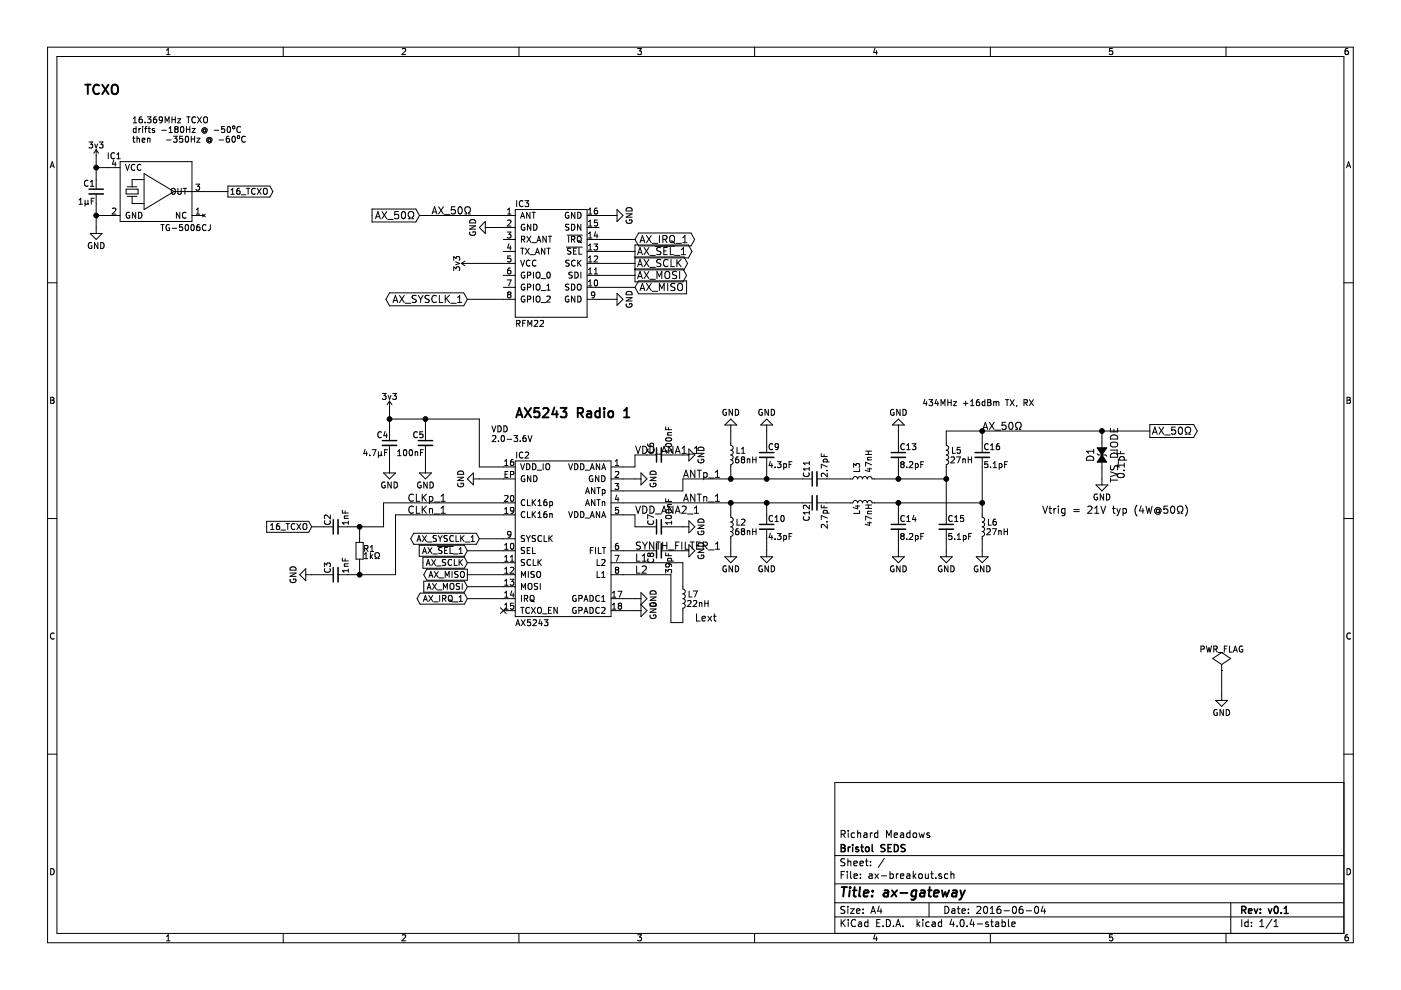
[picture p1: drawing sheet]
EESchema Schematic File Version 2
LIBS:power
LIBS:ax-breakout-cache
EELAYER 25 0
EELAYER END
$Descr A4 11693 8268
encoding utf-8
Sheet 1 1
Title "ax-gateway"
Date "2016-06-04"
Rev "v0.1"
Comp "Bristol SEDS"
Comment1 "Richard Meadows"
Comment2 ""
Comment3 ""
Comment4 ""
$EndDescr
$Comp
L C_Small C1
U 1 1
P 800 1600
F 0 "C1" H 810 1670 50  0000 L CNN
F 1 "1µF" H 810 1520 50  0000 L CNN
F 2 "agg:0402" H 800 1600 50  0001 C CNN
F 3 "" H 800 1600 50  0000 C CNN
F 4 "1µF" H 800 1600 60  0001 C CNN "STD.PAS"
	1    800  1600
	-1   0    0    -1  
$EndComp
$Comp
L GND #PWR2
U 1 1
P 800 1900
F 0 "#PWR2" H 800 1650 50  0001 C CNN
F 1 "GND" H 800 1750 50  0000 C CNN
F 2 "" H 800 1900 50  0000 C CNN
F 3 "" H 800 1900 50  0000 C CNN
	1    800  1900
	1    0    0    -1  
$EndComp
Text GLabel 1900 1600 2    50   Output ~ 0
16_TCXO
Text Notes 1100 1200 0    50   ~ 0
16.369MHz TCXO\ndrifts -180Hz @ -50ºC\nthen   -350Hz @ -60ºC
$Comp
L TG-5006CJ IC1
U 1 1
P 1300 1600
F 0 "IC1" H 950 1900 50  0000 C CNN
F 1 "TG-5006CJ" H 1550 1300 50  0000 C CNN
F 2 "rem:TG-5006CJ" H 1300 1600 50  0001 C CNN
F 3 "http://www.farnell.com/datasheets/1804154.pdf" H 1800 1100 50  0001 C CNN
F 4 "2405790" H 1100 1200 60  0001 C CNN "Farnell"
	1    1300 1600
	1    0    0    -1  
$EndComp
$Comp
L GND #PWR8
U 1 1
P 4000 4000
F 0 "#PWR8" H 4000 3750 50  0001 C CNN
F 1 "GND" H 4000 3850 50  0000 C CNN
F 2 "" H 4000 4000 50  0000 C CNN
F 3 "" H 4000 4000 50  0000 C CNN
	1    4000 4000
	0    1    1    0   
$EndComp
$Comp
L C_Small C2
U 1 1
P 2800 4400
F 0 "C2" H 2810 4470 50  0000 L CNN
F 1 "1nF" H 2810 4320 50  0000 L CNN
F 2 "agg:0402" H 2800 4400 50  0001 C CNN
F 3 "" H 2800 4400 50  0000 C CNN
F 4 "1nF" H 2800 4400 60  0001 C CNN "STD.PAS"
	1    2800 4400
	0    -1   -1   0   
$EndComp
$Comp
L C_Small C5
U 1 1
P 3550 3700
F 0 "C5" H 3560 3770 50  0000 L CNN
F 1 "100nF" H 3560 3620 50  0000 L CNN
F 2 "agg:0402" H 3550 3700 50  0001 C CNN
F 3 "" H 3550 3700 50  0000 C CNN
F 4 "100nF" H 3550 3700 60  0001 C CNN "STD.PAS"
	1    3550 3700
	-1   0    0    -1  
$EndComp
$Comp
L GND #PWR6
U 1 1
P 3550 3900
F 0 "#PWR6" H 3550 3650 50  0001 C CNN
F 1 "GND" H 3550 3750 50  0000 C CNN
F 2 "" H 3550 3900 50  0000 C CNN
F 3 "" H 3550 3900 50  0000 C CNN
	1    3550 3900
	1    0    0    -1  
$EndComp
$Comp
L C_Small C4
U 1 1
P 3250 3700
F 0 "C4" H 3260 3770 50  0000 L CNN
F 1 "4.7µF" H 3260 3620 50  0000 L CNN
F 2 "agg:0402" H 3250 3700 50  0001 C CNN
F 3 "" H 3250 3700 50  0000 C CNN
F 4 "4.7µF" H 3250 3700 60  0001 C CNN "STD.PAS"
	1    3250 3700
	-1   0    0    -1  
$EndComp
$Comp
L GND #PWR5
U 1 1
P 3250 3900
F 0 "#PWR5" H 3250 3650 50  0001 C CNN
F 1 "GND" H 3250 3750 50  0000 C CNN
F 2 "" H 3250 3900 50  0000 C CNN
F 3 "" H 3250 3900 50  0000 C CNN
	1    3250 3900
	1    0    0    -1  
$EndComp
Text GLabel 3900 4600 0    50   Input ~ 0
AX_~SEL~_1
Text GLabel 3900 4700 0    50   Input ~ 0
AX_SCLK
Text GLabel 3900 4800 0    50   Output ~ 0
AX_MISO
Text GLabel 3900 4900 0    50   Input ~ 0
AX_MOSI
Text GLabel 3900 5000 0    50   BiDi ~ 0
AX_IRQ_1
$Comp
L L_Small L1
U 1 1
P 6100 3800
F 0 "L1" H 6140 3840 50  0000 L CNN
F 1 "68nH" H 6130 3760 50  0000 L CNN
F 2 "agg:0402" H 6100 3800 50  0001 C CNN
F 3 "" H 6100 3800 50  0000 C CNN
F 4 "68nH" H 6100 3800 60  0001 C CNN "STD.PAS"
	1    6100 3800
	1    0    0    -1  
$EndComp
Text Notes 4300 3500 0    79   ~ 16
AX5243 Radio 1\n
$Comp
L TVS_DIODE D1
U 1 1
P 9200 3700
F 0 "D1" H 9300 3800 60  0000 C CNN
F 1 "TVS_DIODE" H 9300 3600 60  0000 C CNN
F 2 "agg-unchecked:TSLP-2-17" H 9200 3700 60  0001 C CNN
F 3 "http://www.farnell.com/datasheets/1992039.pdf" H 9300 3800 60  0001 C CNN
F 4 "2480929" H 9200 3700 60  0001 C CNN "Farnell"
	1    9200 3700
	0    -1   1    0   
$EndComp
$Comp
L GND #PWR26
U 1 1
P 9200 4000
F 0 "#PWR26" H 9200 3750 50  0001 C CNN
F 1 "GND" H 9200 3850 50  0000 C CNN
F 2 "" H 9200 4000 50  0000 C CNN
F 3 "" H 9200 4000 50  0000 C CNN
	1    9200 4000
	1    0    0    -1  
$EndComp
Text Notes 4100 3700 0    50   ~ 0
VDD\n2.0-3.6V
$Comp
L AX5243 IC2
U 1 1
P 4700 4500
F 0 "IC2" H 4300 5200 50  0000 L CNN
F 1 "AX5243" H 4300 3800 50  0000 L CNN
F 2 "rem:QFN-20-EP-AX" H 4300 3700 50  0001 L CNN
F 3 "" H 4200 5150 50  0001 C CNN
F 4 "2521322" H 4300 3600 50  0001 L CNN "Farnell"
	1    4700 4500
	1    0    0    -1  
$EndComp
$Comp
L GND #PWR12
U 1 1
P 5300 4000
F 0 "#PWR12" H 5300 3750 50  0001 C CNN
F 1 "GND" H 5300 3850 50  0000 C CNN
F 2 "" H 5300 4000 50  0000 C CNN
F 3 "" H 5300 4000 50  0000 C CNN
	1    5300 4000
	0    -1   -1   0   
$EndComp
$Comp
L C_Small C6
U 1 1
P 5500 3800
F 0 "C6" H 5510 3870 50  0000 L CNN
F 1 "100nF" H 5510 3720 50  0000 L CNN
F 2 "agg:0402" H 5500 3800 50  0001 C CNN
F 3 "" H 5500 3800 50  0000 C CNN
F 4 "100nF" H 5500 3800 60  0001 C CNN "STD.PAS"
	1    5500 3800
	0    -1   -1   0   
$EndComp
$Comp
L C_Small C7
U 1 1
P 5500 4400
F 0 "C7" H 5510 4470 50  0000 L CNN
F 1 "100nF" H 5510 4320 50  0000 L CNN
F 2 "agg:0402" H 5500 4400 50  0001 C CNN
F 3 "" H 5500 4400 50  0000 C CNN
F 4 "100nF" H 5500 4400 60  0001 C CNN "STD.PAS"
	1    5500 4400
	0    -1   -1   0   
$EndComp
$Comp
L GND #PWR15
U 1 1
P 5700 3800
F 0 "#PWR15" H 5700 3550 50  0001 C CNN
F 1 "GND" H 5700 3650 50  0000 C CNN
F 2 "" H 5700 3800 50  0000 C CNN
F 3 "" H 5700 3800 50  0000 C CNN
	1    5700 3800
	0    -1   -1   0   
$EndComp
$Comp
L GND #PWR16
U 1 1
P 5700 4400
F 0 "#PWR16" H 5700 4150 50  0001 C CNN
F 1 "GND" H 5700 4250 50  0000 C CNN
F 2 "" H 5700 4400 50  0000 C CNN
F 3 "" H 5700 4400 50  0000 C CNN
	1    5700 4400
	0    -1   -1   0   
$EndComp
$Comp
L C_Small C8
U 1 1
P 5500 4600
F 0 "C8" H 5510 4670 50  0000 L CNN
F 1 "39pF" H 5510 4520 50  0000 L CNN
F 2 "agg:0402" H 5500 4600 50  0001 C CNN
F 3 "" H 5500 4600 50  0000 C CNN
F 4 "39pF" H 5500 4600 60  0001 C CNN "STD.PAS"
	1    5500 4600
	0    -1   1    0   
$EndComp
$Comp
L GND #PWR17
U 1 1
P 5700 4600
F 0 "#PWR17" H 5700 4350 50  0001 C CNN
F 1 "GND" H 5700 4450 50  0000 C CNN
F 2 "" H 5700 4600 50  0000 C CNN
F 3 "" H 5700 4600 50  0000 C CNN
	1    5700 4600
	0    -1   -1   0   
$EndComp
$Comp
L GND #PWR13
U 1 1
P 5300 5000
F 0 "#PWR13" H 5300 4750 50  0001 C CNN
F 1 "GND" H 5300 4850 50  0000 C CNN
F 2 "" H 5300 5000 50  0000 C CNN
F 3 "" H 5300 5000 50  0000 C CNN
	1    5300 5000
	0    -1   -1   0   
$EndComp
$Comp
L GND #PWR14
U 1 1
P 5300 5100
F 0 "#PWR14" H 5300 4850 50  0001 C CNN
F 1 "GND" H 5300 4950 50  0000 C CNN
F 2 "" H 5300 5100 50  0000 C CNN
F 3 "" H 5300 5100 50  0000 C CNN
	1    5300 5100
	0    -1   -1   0   
$EndComp
$Comp
L L_Small L2
U 1 1
P 6100 4400
F 0 "L2" H 6140 4440 50  0000 L CNN
F 1 "68nH" H 6130 4360 50  0000 L CNN
F 2 "agg:0402" H 6100 4400 50  0001 C CNN
F 3 "" H 6100 4400 50  0000 C CNN
F 4 "68nH" H 6100 4400 60  0001 C CNN "STD.PAS"
	1    6100 4400
	1    0    0    -1  
$EndComp
$Comp
L C_Small C12
U 1 1
P 6800 4200
F 0 "C12" H 6810 4270 50  0000 L CNN
F 1 "2.7pF" H 6810 4120 50  0000 L CNN
F 2 "agg:0402" H 6800 4200 50  0001 C CNN
F 3 "" H 6800 4200 50  0000 C CNN
F 4 "2.7pF" H 6800 4200 60  0001 C CNN "STD.PAS"
	1    6800 4200
	0    -1   1    0   
$EndComp
$Comp
L C_Small C11
U 1 1
P 6800 4000
F 0 "C11" H 6810 4070 50  0000 L CNN
F 1 "2.7pF" H 6810 3920 50  0000 L CNN
F 2 "agg:0402" H 6800 4000 50  0001 C CNN
F 3 "" H 6800 4000 50  0000 C CNN
F 4 "2.7pF" H 6800 4000 60  0001 C CNN "STD.PAS"
	1    6800 4000
	0    -1   -1   0   
$EndComp
Text Label 5700 4000 0    60   ~ 0
ANTp_1
Text Label 5700 4200 0    60   ~ 0
ANTn_1
$Comp
L L_Small L3
U 1 1
P 7200 4000
F 0 "L3" H 7250 4050 50  0000 L CNN
F 1 "47nH" H 7250 3950 50  0000 L CNN
F 2 "agg:0402" H 7200 4000 50  0001 C CNN
F 3 "" H 7200 4000 50  0000 C CNN
F 4 "47nH" H 7200 4000 60  0001 C CNN "STD.PAS"
	1    7200 4000
	0    -1   -1   0   
$EndComp
$Comp
L L_Small L4
U 1 1
P 7200 4200
F 0 "L4" H 7100 4250 50  0000 L CNN
F 1 "47nH" H 7000 4150 50  0000 L CNN
F 2 "agg:0402" H 7200 4200 50  0001 C CNN
F 3 "" H 7200 4200 50  0000 C CNN
F 4 "47nH" H 7200 4200 60  0001 C CNN "STD.PAS"
	1    7200 4200
	0    -1   -1   0   
$EndComp
$Comp
L C_Small C14
U 1 1
P 7500 4400
F 0 "C14" H 7510 4470 50  0000 L CNN
F 1 "8.2pF" H 7510 4320 50  0000 L CNN
F 2 "agg:0402" H 7500 4400 50  0001 C CNN
F 3 "" H 7500 4400 50  0000 C CNN
F 4 "8.2pF" H 7500 4400 60  0001 C CNN "STD.PAS"
	1    7500 4400
	1    0    0    -1  
$EndComp
$Comp
L C_Small C13
U 1 1
P 7500 3800
F 0 "C13" H 7510 3870 50  0000 L CNN
F 1 "8.2pF" H 7510 3720 50  0000 L CNN
F 2 "agg:0402" H 7500 3800 50  0001 C CNN
F 3 "" H 7500 3800 50  0000 C CNN
F 4 "8.2pF" H 7500 3800 60  0001 C CNN "STD.PAS"
	1    7500 3800
	1    0    0    -1  
$EndComp
$Comp
L GND #PWR19
U 1 1
P 6100 4600
F 0 "#PWR19" H 6100 4350 50  0001 C CNN
F 1 "GND" H 6100 4450 50  0000 C CNN
F 2 "" H 6100 4600 50  0000 C CNN
F 3 "" H 6100 4600 50  0000 C CNN
	1    6100 4600
	1    0    0    -1  
$EndComp
$Comp
L GND #PWR23
U 1 1
P 7500 4600
F 0 "#PWR23" H 7500 4350 50  0001 C CNN
F 1 "GND" H 7500 4450 50  0000 C CNN
F 2 "" H 7500 4600 50  0000 C CNN
F 3 "" H 7500 4600 50  0000 C CNN
	1    7500 4600
	1    0    0    -1  
$EndComp
$Comp
L GND #PWR22
U 1 1
P 7500 3600
F 0 "#PWR22" H 7500 3350 50  0001 C CNN
F 1 "GND" H 7500 3450 50  0000 C CNN
F 2 "" H 7500 3600 50  0000 C CNN
F 3 "" H 7500 3600 50  0000 C CNN
	1    7500 3600
	-1   0    0    1   
$EndComp
$Comp
L GND #PWR18
U 1 1
P 6100 3600
F 0 "#PWR18" H 6100 3350 50  0001 C CNN
F 1 "GND" H 6100 3450 50  0000 C CNN
F 2 "" H 6100 3600 50  0000 C CNN
F 3 "" H 6100 3600 50  0000 C CNN
	1    6100 3600
	-1   0    0    1   
$EndComp
$Comp
L C_Small C15
U 1 1
P 7900 4400
F 0 "C15" H 7910 4470 50  0000 L CNN
F 1 "5.1pF" H 7910 4320 50  0000 L CNN
F 2 "agg:0402" H 7900 4400 50  0001 C CNN
F 3 "" H 7900 4400 50  0000 C CNN
F 4 "5.1pF" H 7900 4400 60  0001 C CNN "STD.PAS"
	1    7900 4400
	1    0    0    -1  
$EndComp
$Comp
L L_Small L5
U 1 1
P 7900 3800
F 0 "L5" H 7940 3840 50  0000 L CNN
F 1 "27nH" H 7930 3760 50  0000 L CNN
F 2 "agg:0402" H 7900 3800 50  0001 C CNN
F 3 "" H 7900 3800 50  0000 C CNN
F 4 "27nH" H 7900 3800 60  0001 C CNN "STD.PAS"
	1    7900 3800
	1    0    0    -1  
$EndComp
$Comp
L L_Small L6
U 1 1
P 8200 4400
F 0 "L6" H 8240 4440 50  0000 L CNN
F 1 "27nH" H 8230 4360 50  0000 L CNN
F 2 "agg:0402" H 8200 4400 50  0001 C CNN
F 3 "" H 8200 4400 50  0000 C CNN
F 4 "27nH" H 8200 4400 60  0001 C CNN "STD.PAS"
	1    8200 4400
	1    0    0    -1  
$EndComp
$Comp
L C_Small C16
U 1 1
P 8200 3800
F 0 "C16" H 8210 3870 50  0000 L CNN
F 1 "5.1pF" H 8210 3720 50  0000 L CNN
F 2 "agg:0402" H 8200 3800 50  0001 C CNN
F 3 "" H 8200 3800 50  0000 C CNN
F 4 "5.1pF" H 8200 3800 60  0001 C CNN "STD.PAS"
	1    8200 3800
	1    0    0    -1  
$EndComp
$Comp
L GND #PWR24
U 1 1
P 7900 4600
F 0 "#PWR24" H 7900 4350 50  0001 C CNN
F 1 "GND" H 7900 4450 50  0000 C CNN
F 2 "" H 7900 4600 50  0000 C CNN
F 3 "" H 7900 4600 50  0000 C CNN
	1    7900 4600
	1    0    0    -1  
$EndComp
$Comp
L GND #PWR25
U 1 1
P 8200 4600
F 0 "#PWR25" H 8200 4350 50  0001 C CNN
F 1 "GND" H 8200 4450 50  0000 C CNN
F 2 "" H 8200 4600 50  0000 C CNN
F 3 "" H 8200 4600 50  0000 C CNN
	1    8200 4600
	1    0    0    -1  
$EndComp
$Comp
L R_Small R1
U 1 1
P 3000 4600
F 0 "R1" H 3030 4620 50  0000 L CNN
F 1 "1kΩ" H 3030 4560 50  0000 L CNN
F 2 "agg:0402" H 3000 4600 50  0001 C CNN
F 3 "" H 3000 4600 50  0000 C CNN
F 4 "1kΩ" H 3000 4600 60  0001 C CNN "STD.PAS"
	1    3000 4600
	1    0    0    -1  
$EndComp
$Comp
L C_Small C3
U 1 1
P 2800 4800
F 0 "C3" H 2810 4870 50  0000 L CNN
F 1 "1nF" H 2810 4720 50  0000 L CNN
F 2 "agg:0402" H 2800 4800 50  0001 C CNN
F 3 "" H 2800 4800 50  0000 C CNN
F 4 "1nF" H 2800 4800 60  0001 C CNN "STD.PAS"
	1    2800 4800
	0    -1   -1   0   
$EndComp
$Comp
L GND #PWR3
U 1 1
P 2600 4800
F 0 "#PWR3" H 2600 4550 50  0001 C CNN
F 1 "GND" H 2600 4650 50  0000 C CNN
F 2 "" H 2600 4800 50  0000 C CNN
F 3 "" H 2600 4800 50  0000 C CNN
	1    2600 4800
	0    1    1    0   
$EndComp
Text Label 3400 4300 0    60   ~ 0
CLKn_1
Text Label 3400 4200 0    60   ~ 0
CLKp_1
Text GLabel 4000 4500 0    50   BiDi ~ 0
AX_SYSCLK_1
Text Label 5300 3800 0    60   ~ 0
VDD_ANA1_1
Text Label 5300 4300 0    60   ~ 0
VDD_ANA2_1
Text Label 5300 4600 0    60   ~ 0
SYNTH_FILTER_1
Text GLabel 2600 4400 0    50   Input ~ 0
16_TCXO
NoConn ~ 4200 5100
$Comp
L 3v3 #PWR4
U 1 1
P 3250 3400
F 0 "#PWR4" H 3250 3510 50  0001 L CNN
F 1 "3v3" H 3250 3490 50  0000 C CNN
F 2 "" H 3250 3400 60  0000 C CNN
F 3 "" H 3250 3400 60  0000 C CNN
	1    3250 3400
	1    0    0    -1  
$EndComp
$Comp
L 3v3 #PWR1
U 1 1
P 800 1300
F 0 "#PWR1" H 800 1410 50  0001 L CNN
F 1 "3v3" H 800 1390 50  0000 C CNN
F 2 "" H 800 1300 60  0000 C CNN
F 3 "" H 800 1300 60  0000 C CNN
	1    800  1300
	1    0    0    -1  
$EndComp
Text Notes 700  800  0    79   ~ 16
TCXO
$Comp
L C_Small C10
U 1 1
P 6400 4400
F 0 "C10" H 6410 4470 50  0000 L CNN
F 1 "4.3pF" H 6410 4320 50  0000 L CNN
F 2 "agg:0402" H 6400 4400 50  0001 C CNN
F 3 "" H 6400 4400 50  0000 C CNN
F 4 "4.3pF" H 6400 4400 60  0001 C CNN "STD.PAS"
	1    6400 4400
	1    0    0    -1  
$EndComp
$Comp
L C_Small C9
U 1 1
P 6400 3800
F 0 "C9" H 6410 3870 50  0000 L CNN
F 1 "4.3pF" H 6410 3720 50  0000 L CNN
F 2 "agg:0402" H 6400 3800 50  0001 C CNN
F 3 "" H 6400 3800 50  0000 C CNN
F 4 "4.3pF" H 6400 3800 60  0001 C CNN "STD.PAS"
	1    6400 3800
	1    0    0    -1  
$EndComp
$Comp
L GND #PWR20
U 1 1
P 6400 3600
F 0 "#PWR20" H 6400 3350 50  0001 C CNN
F 1 "GND" H 6400 3450 50  0000 C CNN
F 2 "" H 6400 3600 50  0000 C CNN
F 3 "" H 6400 3600 50  0000 C CNN
	1    6400 3600
	-1   0    0    1   
$EndComp
$Comp
L GND #PWR21
U 1 1
P 6400 4600
F 0 "#PWR21" H 6400 4350 50  0001 C CNN
F 1 "GND" H 6400 4450 50  0000 C CNN
F 2 "" H 6400 4600 50  0000 C CNN
F 3 "" H 6400 4600 50  0000 C CNN
	1    6400 4600
	1    0    0    -1  
$EndComp
$Comp
L PWR_FLAG #FLG1
U 1 1
P 10200 5600
F 0 "#FLG1" H 10200 5695 50  0001 C CNN
F 1 "PWR_FLAG" H 10200 5780 50  0000 C CNN
F 2 "" H 10200 5600 50  0000 C CNN
F 3 "" H 10200 5600 50  0000 C CNN
	1    10200 5600
	1    0    0    -1  
$EndComp
$Comp
L GND #PWR27
U 1 1
P 10200 5800
F 0 "#PWR27" H 10200 5550 50  0001 C CNN
F 1 "GND" H 10200 5650 50  0000 C CNN
F 2 "" H 10200 5800 50  0000 C CNN
F 3 "" H 10200 5800 50  0000 C CNN
	1    10200 5800
	1    0    0    -1  
$EndComp
Text Notes 7700 3400 0    50   ~ 0
434MHz +16dBm TX, RX
Text Label 8200 3600 0    60   ~ 0
AX_50Ω
$Comp
L RFM22 IC3
U 1 1
P 4600 2200
F 0 "IC3" H 4300 2700 50  0000 L CNN
F 1 "RFM22" H 4300 1700 50  0000 L CNN
F 2 "rfm22_compat:RFM22_COMPATIBLE" H 4300 1600 50  0001 L CNN
F 3 "https://www.sparkfun.com/datasheets/Wireless/General/RFM22.PDF" H 4300 1500 50  0001 L CNN
	1    4600 2200
	1    0    0    -1  
$EndComp
$Comp
L GND #PWR9
U 1 1
P 4100 1900
F 0 "#PWR9" H 4100 1650 50  0001 C CNN
F 1 "GND" H 4100 1750 50  0000 C CNN
F 2 "" H 4100 1900 50  0000 C CNN
F 3 "" H 4100 1900 50  0000 C CNN
	1    4100 1900
	0    1    1    0   
$EndComp
$Comp
L GND #PWR10
U 1 1
P 5100 1800
F 0 "#PWR10" H 5100 1550 50  0001 C CNN
F 1 "GND" H 5100 1650 50  0000 C CNN
F 2 "" H 5100 1800 50  0000 C CNN
F 3 "" H 5100 1800 50  0000 C CNN
	1    5100 1800
	0    -1   -1   0   
$EndComp
Text Label 3600 1800 0    60   ~ 0
AX_50Ω
$Comp
L 3v3 #PWR7
U 1 1
P 3900 2200
F 0 "#PWR7" H 3900 2310 50  0001 L CNN
F 1 "3v3" H 3900 2290 50  0000 C CNN
F 2 "" H 3900 2200 60  0000 C CNN
F 3 "" H 3900 2200 60  0000 C CNN
	1    3900 2200
	0    -1   1    0   
$EndComp
$Comp
L GND #PWR11
U 1 1
P 5100 2500
F 0 "#PWR11" H 5100 2250 50  0001 C CNN
F 1 "GND" H 5100 2350 50  0000 C CNN
F 2 "" H 5100 2500 50  0000 C CNN
F 3 "" H 5100 2500 50  0000 C CNN
	1    5100 2500
	0    -1   -1   0   
$EndComp
Text GLabel 5300 2000 2    60   BiDi ~ 0
AX_IRQ_1
Text GLabel 5300 2100 2    60   Output ~ 0
AX_~SEL~_1
Text GLabel 5300 2200 2    60   Output ~ 0
AX_SCLK
Text GLabel 5300 2300 2    60   Output ~ 0
AX_MOSI
Text GLabel 5300 2400 2    60   Input ~ 0
AX_MISO
Text GLabel 3900 2500 0    60   BiDi ~ 0
AX_SYSCLK_1
Text Notes 8700 4300 0    60   ~ 0
Vtrig = 21V typ (4W@50Ω)
Text Notes 9400 4000 1    60   ~ 0
0.1pF
Text GLabel 9600 3600 2    60   Output ~ 0
AX_50Ω
Text GLabel 3500 1800 0    60   Input ~ 0
AX_50Ω
$Comp
L L_Small L7
U 1 1
P 5700 5000
F 0 "L7" H 5740 5040 50  0000 L CNN
F 1 "22nH" H 5730 4960 50  0000 L CNN
F 2 "agg:0402" H 5700 5000 50  0001 C CNN
F 3 "" H 5700 5000 50  0000 C CNN
F 4 "22nH" H 5700 5000 60  0001 C CNN "STD.PAS"
	1    5700 5000
	1    0    0    -1  
$EndComp
Wire Wire Line
	800  1300 800  1500
Connection ~ 800  1400
Wire Wire Line
	800  1700 800  1900
Wire Wire Line
	900  1800 800  1800
Connection ~ 800  1800
Wire Wire Line
	1700 1600 1900 1600
Wire Wire Line
	3900 4600 4200 4600
Wire Wire Line
	3900 4700 4200 4700
Wire Wire Line
	3900 4800 4200 4800
Wire Wire Line
	3900 4900 4200 4900
Wire Wire Line
	3900 5000 4200 5000
Wire Wire Line
	4000 3500 4000 3900
Wire Wire Line
	3250 3900 3250 3800
Wire Wire Line
	3550 3900 3550 3800
Wire Wire Line
	3250 3400 3250 3600
Wire Wire Line
	3550 3600 3550 3500
Connection ~ 3550 3500
Connection ~ 3250 3500
Connection ~ 9200 3600
Wire Wire Line
	9200 4000 9200 3900
Wire Wire Line
	7900 3600 9600 3600
Wire Wire Line
	5200 4000 5300 4000
Wire Wire Line
	5200 4200 6700 4200
Wire Wire Line
	5200 4300 5300 4300
Wire Wire Line
	5300 4300 5300 4400
Wire Wire Line
	5300 4400 5400 4400
Wire Wire Line
	5600 4400 5700 4400
Wire Wire Line
	5600 3800 5700 3800
Wire Wire Line
	5200 3900 5300 3900
Wire Wire Line
	5300 3900 5300 3800
Wire Wire Line
	5300 3800 5400 3800
Wire Wire Line
	5200 4700 5700 4700
Wire Wire Line
	5200 4600 5400 4600
Wire Wire Line
	5600 4600 5700 4600
Wire Wire Line
	5200 5000 5300 5000
Wire Wire Line
	5200 5100 5300 5100
Wire Wire Line
	6100 4200 6100 4300
Wire Wire Line
	5200 4100 5700 4100
Wire Wire Line
	5700 4100 5700 4000
Wire Wire Line
	5700 4000 6700 4000
Connection ~ 6100 4200
Wire Wire Line
	6100 3900 6100 4000
Connection ~ 6100 4000
Wire Wire Line
	6900 4000 7100 4000
Wire Wire Line
	6900 4200 7100 4200
Wire Wire Line
	7300 4000 7900 4000
Wire Wire Line
	7300 4200 8200 4200
Wire Wire Line
	7500 4000 7500 3900
Wire Wire Line
	7500 4200 7500 4300
Wire Wire Line
	6100 4500 6100 4600
Wire Wire Line
	6100 3700 6100 3600
Wire Wire Line
	7500 3700 7500 3600
Wire Wire Line
	7500 4500 7500 4600
Connection ~ 7500 4000
Connection ~ 7500 4200
Wire Wire Line
	7900 3900 7900 4300
Connection ~ 7900 4000
Wire Wire Line
	8200 3900 8200 4300
Connection ~ 8200 4200
Wire Wire Line
	7900 4500 7900 4600
Wire Wire Line
	8200 4500 8200 4600
Wire Wire Line
	7900 3700 7900 3600
Wire Wire Line
	8200 3700 8200 3600
Connection ~ 8200 3600
Wire Wire Line
	4000 4000 4200 4000
Wire Wire Line
	2900 4400 3200 4400
Wire Wire Line
	3000 4400 3000 4500
Wire Wire Line
	2900 4800 3300 4800
Wire Wire Line
	3000 4800 3000 4700
Wire Wire Line
	3200 4400 3200 4200
Wire Wire Line
	3200 4200 4200 4200
Connection ~ 3000 4400
Wire Wire Line
	3300 4800 3300 4300
Wire Wire Line
	3300 4300 4200 4300
Connection ~ 3000 4800
Wire Wire Line
	2700 4800 2600 4800
Wire Wire Line
	4000 3900 4200 3900
Wire Wire Line
	4000 4500 4200 4500
Wire Wire Line
	2600 4400 2700 4400
Wire Wire Line
	3250 3500 4000 3500
Wire Wire Line
	900  1400 800  1400
Wire Wire Line
	6400 4600 6400 4500
Wire Wire Line
	6400 4300 6400 4200
Connection ~ 6400 4200
Wire Wire Line
	6400 4000 6400 3900
Connection ~ 6400 4000
Wire Wire Line
	6400 3700 6400 3600
Wire Wire Line
	9200 3700 9200 3600
Wire Wire Line
	10200 5600 10200 5800
Wire Wire Line
	5100 1800 5000 1800
Wire Wire Line
	4200 1900 4100 1900
Wire Wire Line
	4200 1800 3500 1800
Wire Wire Line
	3900 2200 4200 2200
Wire Wire Line
	5100 2500 5000 2500
Wire Wire Line
	5000 2000 5300 2000
Wire Wire Line
	5000 2100 5300 2100
Wire Wire Line
	5000 2200 5300 2200
Wire Wire Line
	5000 2300 5300 2300
Wire Wire Line
	5000 2400 5300 2400
Wire Wire Line
	4200 2500 3900 2500
Wire Wire Line
	5700 4700 5700 4900
Wire Wire Line
	5200 4800 5600 4800
Wire Wire Line
	5600 4800 5600 5200
Wire Wire Line
	5600 5200 5700 5200
Wire Wire Line
	5700 5200 5700 5100
Text Notes 5800 5200 0    60   ~ 0
Lext
Text Label 5300 4700 0    60   ~ 0
L1
Text Label 5300 4800 0    60   ~ 0
L2
$EndSCHEMATC
